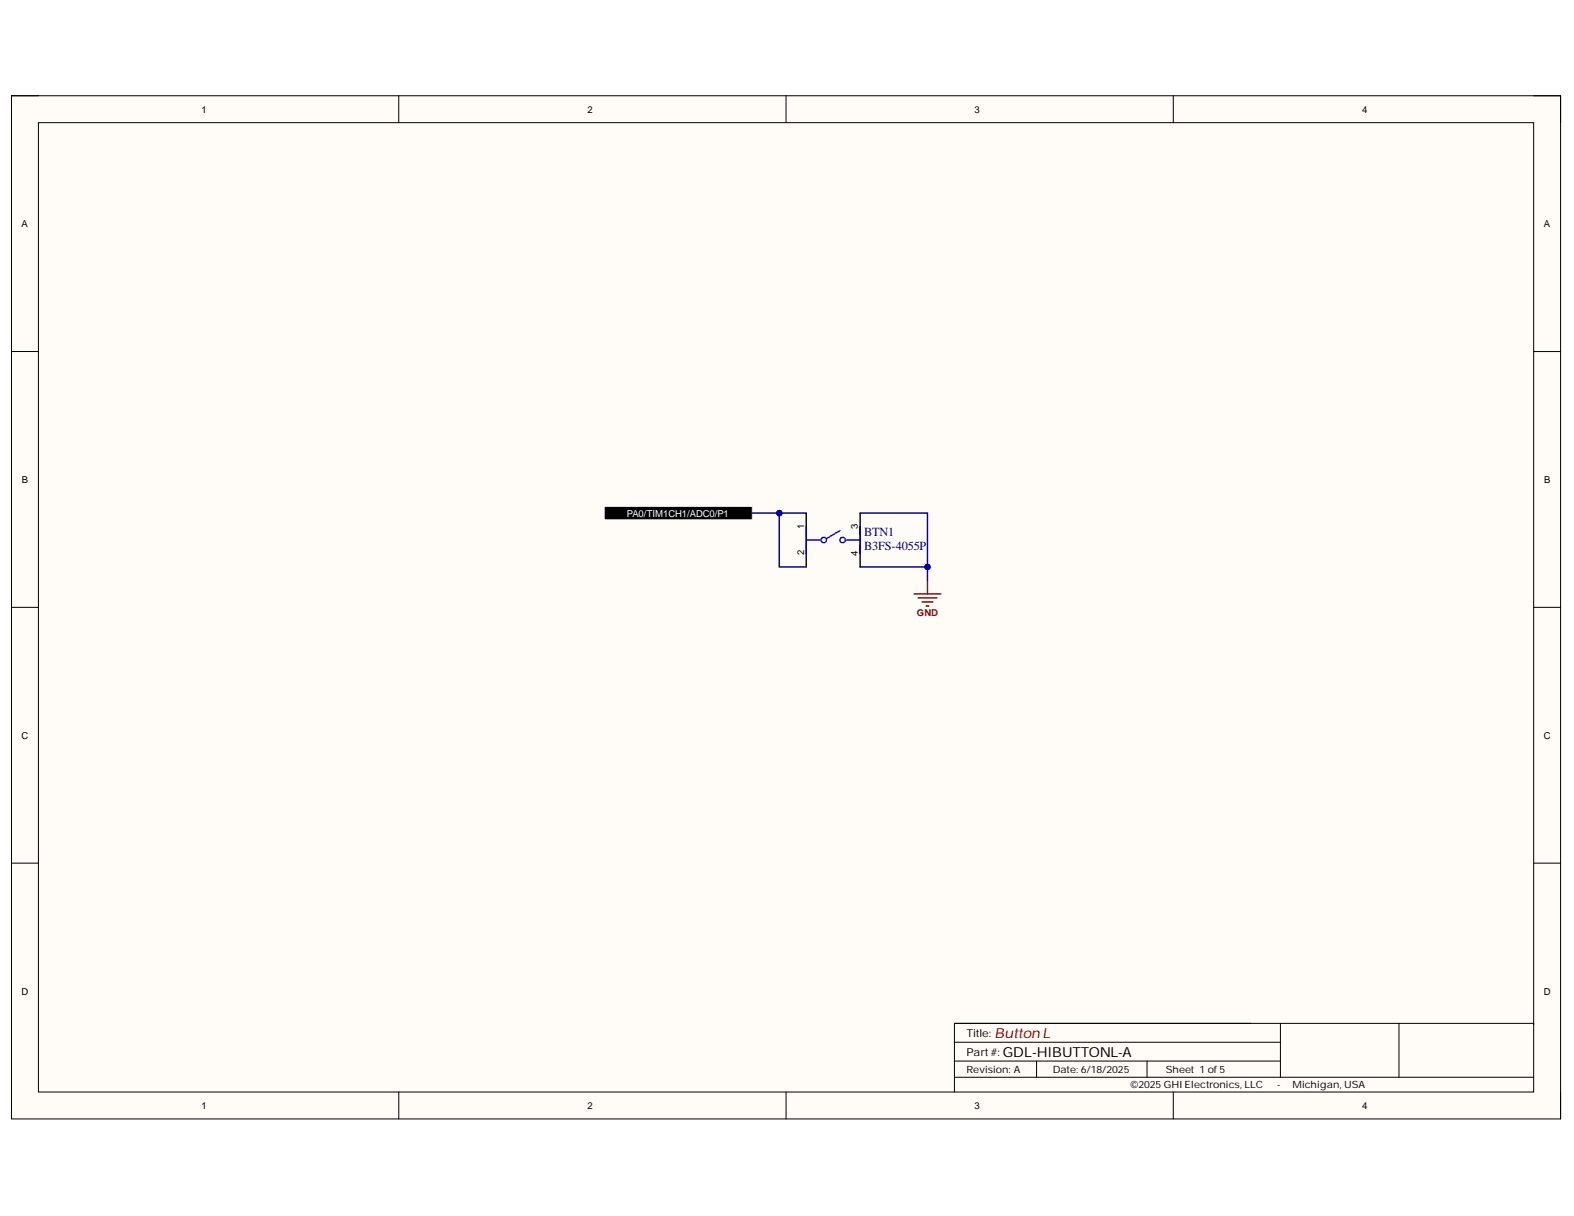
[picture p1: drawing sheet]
<svg xmlns="http://www.w3.org/2000/svg" width="279mm" height="216mm" viewBox="0 0 279 216" stroke-linecap="round" stroke-linejoin="round" font-family="sans-serif">
<path d="M2 17h275v181.7h-275z" fill-rule="evenodd" fill="#fffcf8"/>
<path d="M2 17h275v181.7h-275z" fill="none" stroke="#000" stroke-width=".18"/>
<path d="M6.8 21.8h265.4v172.1h-265.4z" fill-rule="evenodd" fill="#fffcf8"/>
<g fill="none" stroke="#000" stroke-width=".18">
<path d="M2 17h4.8M70.8 17v4.8M139.5 17v4.8M208.3 17v4.8M272.2 17h4.8v4.8M6.8 21.8h265.4v172.1h-265.4zM2 62.4h4.8M272.2 62.4h4.8M2 107.8h4.8M272.2 107.8h4.8M2 153.3h4.8M272.2 153.3h4.8"/>
<path d="M70.8 193.9v4.8M139.5 193.9v4.8M169.4 188.4h57.9M169.4 191.3h102.8M169.4 185.1h57.9M184 188.4v2.9M203.6 188.4v2.9M208.3 193.9v4.8M227.3 181.7v9.6M248.3 181.7v9.6M272.2 181.9v-.2h-102.8v12.2M277 193.9v4.8"/>
</g>
<path d="M162.2 105.4h4.8M163 106.2h3.3M163.7 106.9h1.9M164.4 107.6h.5M164.6 103.1v2.3" fill="none" stroke="#800000" stroke-width=".25"/>
<path d="M143.1 91.1v9.6M152.7 91.1v9.6" fill="none" stroke="#000" stroke-width=".25"/>
<g fill="none" stroke="#00f" stroke-width=".25">
<path d="M143.1 95.9h2.4M143.1 93.5v4.8M149.1 94.2l-2.4 1.4M150.3 95.9h2.4M152.7 93.5v4.8"/>
<circle cx="146.2" cy="95.9" r=".48"/>
<circle cx="149.6" cy="95.9" r=".48"/>
</g>
<path d="M107.3 89.9h26.3v2.4h-26.3z" fill-rule="evenodd" fill="#000"/>
<path d="M107.3 89.9h26.3v2.4h-26.3z" fill="none" stroke="#fff" stroke-width=".18"/>
<path d="M133.6 91.1h4.7v9.6h4.8" fill="none" stroke="#000080" stroke-width=".25"/>
<circle cx="138.3" cy="91.1" r=".48" fill="#000080"/>
<circle cx="138.3" cy="91.1" r=".48" fill="none" stroke="#000080" stroke-width=".18"/>
<path d="M138.3 91.1h4.8" fill="none" stroke="#000080" stroke-width=".25"/>
<circle cx="138.3" cy="91.1" r=".48" fill="#000080"/>
<circle cx="138.3" cy="91.1" r=".48" fill="none" stroke="#000080" stroke-width=".18"/>
<path d="M152.7 100.7h11.9" fill="none" stroke="#000080" stroke-width=".25"/>
<circle cx="164.6" cy="100.7" r=".48" fill="#000080"/>
<circle cx="164.6" cy="100.7" r=".48" fill="none" stroke="#000080" stroke-width=".18"/>
<path d="M152.7 91.1h11.9v12" fill="none" stroke="#000080" stroke-width=".25"/>
<circle cx="164.6" cy="100.7" r=".48" fill="#000080"/>
<circle cx="164.6" cy="100.7" r=".48" fill="none" stroke="#000080" stroke-width=".18"/>
<text font-size="2.5" fill="#800000" x="176.6" y="184.4">Button L</text>
<text font-size="2.5" x="178" y="187.8">GDL-HIBUTTONL-A</text>
<g font-size="2.2" fill="#000080">
<text x="153.4" y="95.2">BTN1</text>
<text x="153.4" y="97.6">B3FS-4055P</text>
</g>
<g font-size="1.9">
<text x="171.6" y="184.1">Title:</text>
<text x="171.6" y="187.5">Part#:</text>
</g>
<g font-size="1.8">
<text x="171.6" y="190.5">Revision: A</text>
<text x="186.9" y="190.5">Date: 6/18/2025</text>
<text x="206.9" y="190.5">Sheet 1 of5</text>
<text x="200.7" y="193.3">©2025GHI Electronics, LLC</text>
<text x="226.7" y="193.3">-</text>
<text x="229.4" y="193.3">Michigan, USA</text>
</g>
<g font-size="1.7">
<text x="35.8" y="20">1</text>
<text x="104.3" y="20">2</text>
<text x="173" y="20">3</text>
<text x="241.8" y="20">4</text>
<text x="3.8" y="40.3">A</text>
<text x="274" y="40.3">A</text>
<text x="3.9" y="85.8">B</text>
<text x="274.1" y="85.8">B</text>
<text x="142.7" y="94" transform="rotate(-90 142.7 94)">1</text>
<text x="152.3" y="94" transform="rotate(-90 152.3 94)">3</text>
<text x="142.7" y="98.6" transform="rotate(-90 142.7 98.6)">2</text>
<text x="152.3" y="98.7" transform="rotate(-90 152.3 98.7)">4</text>
<text x="3.8" y="131.2">C</text>
<text x="274" y="131.2">C</text>
<text x="3.8" y="176.6">D</text>
<text x="274" y="176.6">D</text>
<text x="35.8" y="196.9">1</text>
<text x="104.3" y="196.9">2</text>
<text x="173" y="196.9">3</text>
<text x="241.8" y="196.9">4</text>
</g>
<text font-size="1.7" fill="#fff" x="111.2" y="91.8">PA0/TIM1CH1/ADC0/P1</text>
<text font-size="1.7" fill="#800000" x="162.8" y="109.4">GND</text>
</svg>
